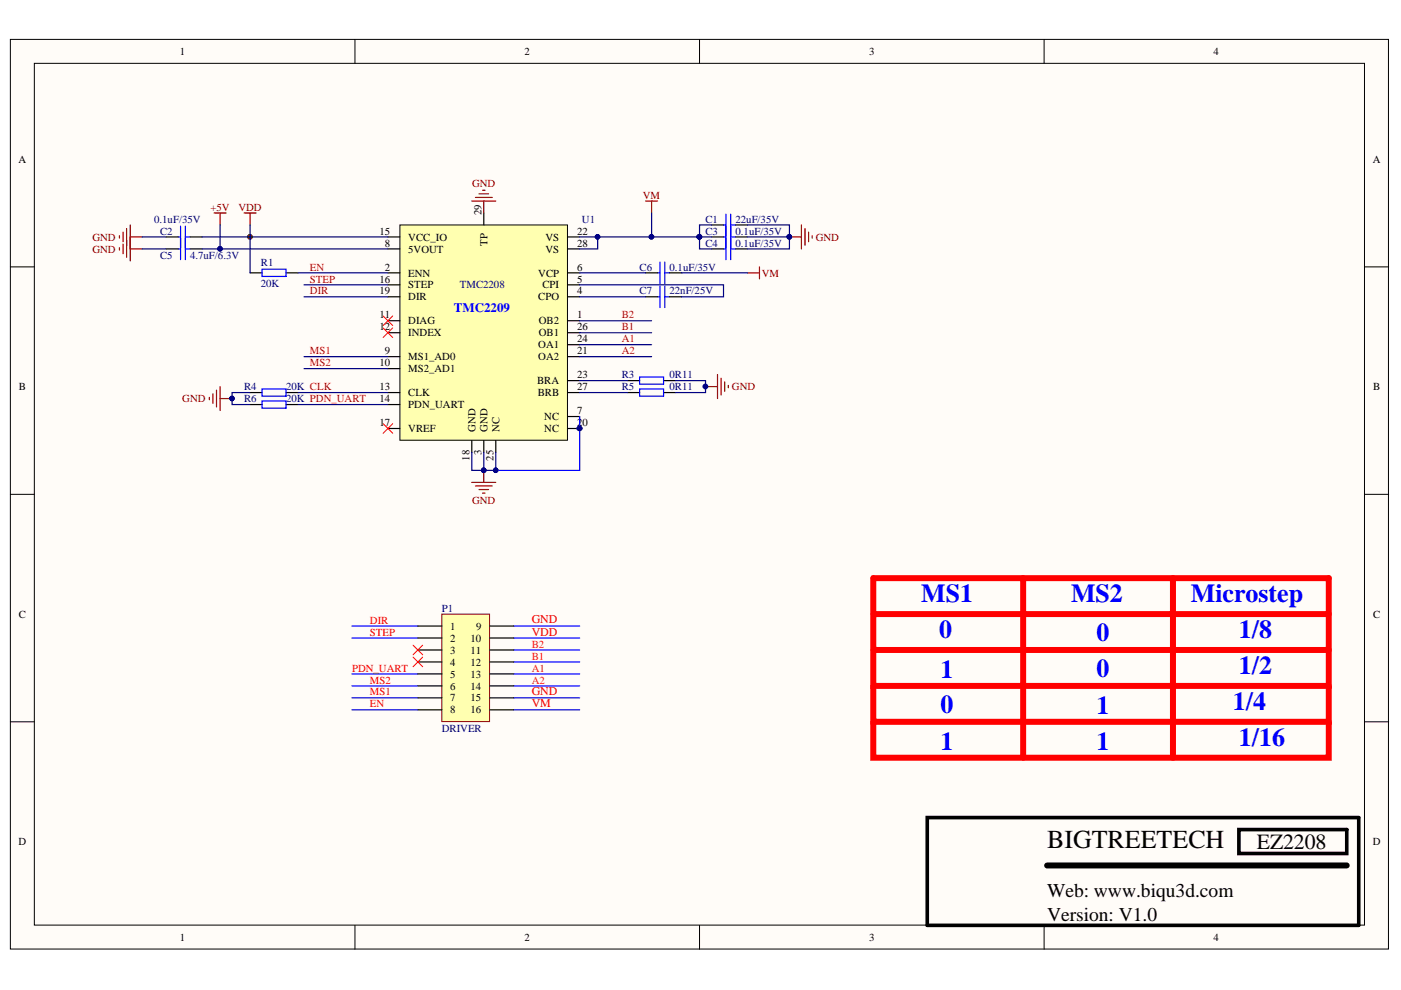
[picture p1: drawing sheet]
<svg xmlns="http://www.w3.org/2000/svg" width="297mm" height="210mm" viewBox="0 0 297 210" stroke-linecap="round" stroke-linejoin="round" font-family="sans-serif">
<g fill="#fffcf8" stroke="#000" stroke-width=".21">
<path d="M2.2 8.4h292.2v192.8h-292.2z"/>
<path d="M7.3 13.4h282v182.7h-282z"/>
</g>
<path d="M75.3 8.4v5M148.3 8.4v5M221.4 8.4v5M2.2 56.6h5.1M289.3 56.6h5.1M2.2 104.8h5.1M289.3 104.8h5.1M2.2 153h5.1M289.3 153h5.1M75.3 196.2v5.1M148.3 196.2v5.1M221.4 196.2v5.1" fill="none" stroke="#000" stroke-width=".21"/>
<g fill="#000080" stroke="#000080" stroke-width=".21">
<circle cx="53" cy="50.2" r=".48"/>
<circle cx="49.2" cy="84.5" r=".48"/>
<circle cx="102.5" cy="99.7" r=".48"/>
<circle cx="167.3" cy="50.2" r=".48"/>
<circle cx="149.6" cy="81.9" r=".48"/>
</g>
<g fill="none" stroke="#00f" stroke-width=".25">
<path d="M37.8 52.8h.5M37.8 50.2h.5M38.3 48v7.1M39.3 48v7.1M39.3 52.8h1M39.3 50.2h1M55.6 57.1h5v1.5h-5zM139.4 57.9h.5M139.9 55.6v4.5M140.9 55.6v4.5M140.9 57.9h1.1M153.4 52.8h.5"/>
<path d="M153.4 50.2h.5M153.4 47.7h.5M153.9 45.4v9.7M154.9 52.8h1M154.9 50.2h1M154.9 45.4v9.7M154.9 47.7h1M135.6 79.9h5.1v1.6h-5.1zM139.4 62.9h.5M139.9 60.6v4.6M140.9 60.6v4.6M140.9 62.9h1.1"/>
<path d="M55.6 82.5h5v1.5h-5zM55.6 85h5v1.5h-5zM135.6 82.5h5.1v1.5h-5.1z"/>
</g>
<g fill="none" stroke="#000" stroke-width=".25">
<path d="M35.2 52.8h2.6M35.2 50.2h2.6M40.3 52.8h2.6M40.3 50.2h2.6M53 57.9h2.6M60.6 57.9h2.6M136.9 57.9h2.5M142 57.9h2.5M150.9 52.8h2.5M150.9 50.2h2.5M150.9 47.7h2.5M155.9 52.8h2.6"/>
<path d="M155.9 50.2h2.6M155.9 47.7h2.6M136.9 62.9h2.5M142 62.9h2.5M53 83.2h2.6M53 85.8h2.6M60.6 83.2h2.6M60.6 85.8h2.6M133.1 83.2h2.5M133.1 80.7h2.5M140.7 83.2h2.5M140.7 80.7h2.5"/>
</g>
<g fill="none" stroke="#800000" stroke-width=".25">
<path d="M25.3 50v.5M25.3 52.5v.5M26.1 49.2v2.1M26.1 51.8v2M26.8 48.5v6.1M27.6 47.7v7.6M27.6 50.2h2.6M27.6 52.8h2.6M45.4 45.2h2.5M46.7 45.2v2.5M51.8 45.2h2.5M53 45.2v2.5"/>
<path d="M136.9 42.6h2.5M138.2 42.6v2.6M158.5 57.9h2.5M161 56.6v2.5M167.4 50.2h2.5M169.9 47.7v5.1M170.7 48.5v3.5M171.4 49.2v2.1M172.2 50v.5M152.1 79.4v5.1M44.4 84.3v.5M45.1 83.5v2"/>
<path d="M45.9 82.7v3.6M46.7 82v5M46.7 84.5h2.5M102.6 99.7v2.6M149.6 82h2.5M152.9 80.2v3.5M153.7 81v2M154.4 81.7v.5M100 102.3h5.1M100.8 103h3.6M101.6 103.8h2M102.3 104.6h.5"/>
</g>
<circle cx="53" cy="50.2" r=".48" fill="#800000" stroke="#800000" stroke-width=".21"/>
<path d="M185.2 122.6h96.5v22.8h-96.5zM185.2 130.2h96.5M185.2 137.8h96.5M216.9 122.6v38.1M248.7 122.6v38.1M185.2 145.4v7.6h96.5v-7.6M185.2 153v7.7h96.5v-7.7" fill="none" stroke="#f00" stroke-width="1.3"/>
<path d="M84.8 47.7h35.5v45.6h-35.5z" fill="#ffffb0" stroke="#000" stroke-width=".21"/>
<g fill="none" stroke="#000" stroke-width=".25">
<path d="M82.2 57.9h2.6M82.2 52.8h2.6M82.2 50.2h2.6M102.6 45.2v2.5M120.4 57.9h2.5M120.4 52.8h2.5M120.4 50.2h2.5M82.2 68h2.6M82.2 62.9h2.6M82.2 60.4h2.6M82.2 75.6h2.6M82.2 78.2h2.6"/>
<path d="M82.2 70.5h2.6M120.4 68h2.5M120.4 62.9h2.5M120.4 60.4h2.5M120.4 75.6h2.5M120.4 70.5h2.5M120.4 73.1h2.5M82.2 83.2h2.6M82.2 85.8h2.6M82.2 90.9h2.6M100 93.4v2.5M102.6 93.4v2.5"/>
<path d="M105.1 93.4v2.5M120.4 88.3h2.5M120.4 83.2h2.5M120.4 90.9h2.5M120.4 80.7h2.5"/>
</g>
<g fill="#000080" stroke="#000080" stroke-width=".21">
<circle cx="122.9" cy="90.8" r=".49"/>
<circle cx="46.6" cy="52.7" r=".48"/>
<circle cx="49.2" cy="84.5" r=".48"/>
<circle cx="102.5" cy="99.7" r=".48"/>
<circle cx="126.7" cy="50.2" r=".48"/>
<circle cx="138.1" cy="50.2" r=".49"/>
<circle cx="148.3" cy="50.2" r=".49"/>
<circle cx="167.3" cy="50.2" r=".48"/>
<circle cx="149.6" cy="81.9" r=".48"/>
<circle cx="105.1" cy="99.7" r=".48"/>
</g>
<path d="M100 42.6h5.1M100.8 41.9h3.6M101.6 41.1h2M102.3 40.3h.5M102.6 42.6v2.6" fill="none" stroke="#800000" stroke-width=".25"/>
<g fill="none" stroke="#000080" stroke-width=".25">
<path d="M30.2 50.2h5M30.2 52.8h5M42.9 50.2h39.3M42.9 52.8h3.8M46.7 47.7v5.1h35.5M53 47.7v10.2M63.2 57.9h19M122.9 50.2h25.4M122.9 57.9h14M126.7 50.2v2.6h-3.8M138.2 45.2v5M144.5 57.9h14"/>
<path d="M148.3 50.2v2.6h2.6M148.3 50.2h2.6M150.9 47.7h-2.6v2.5M158.5 47.7h8.9v5.1h-8.9M158.5 50.2h8.9M64.5 60.4h17.7M64.5 62.9h17.7M64.5 75.6h17.7M64.5 78.2h17.7M122.9 60.4h30.5v2.5h-8.9M122.9 62.9h14M122.9 75.6h15.3"/>
<path d="M122.9 68h15.3M122.9 70.5h15.3M122.9 73.1h15.3M53 83.2h-3.8v2.6h3.8M63.2 83.2h19M63.2 85.8h19M100 95.9v3.8h5.1v-3.8M102.6 95.9v3.8M122.9 83.2h10.2M122.9 80.7h10.2M143.2 80.7h6.4v2.5h-6.4"/>
</g>
<g fill="none" stroke="#00f" stroke-width=".25">
<path d="M74.6 132.7h14M74.6 135.3h14M108.9 132.7h14M108.9 135.3h14M108.9 137.8h14M74.6 150.5h14M74.6 142.9h14M74.6 145.4h14M74.6 148h14M108.9 150.5h14M108.9 140.3h14M108.9 142.9h14"/>
<path d="M108.9 145.4h14M108.9 148h14"/>
</g>
<path d="M81.2 69.5l2.1 2.1M83.3 69.5l-2.1 2.1" fill="none" stroke="#f00" stroke-width=".21"/>
<path d="M93.7 130.2h10.1v22.8h-10.1z" fill="#ffffb0" stroke="#800000" stroke-width=".21"/>
<g fill="none" stroke="#000" stroke-width=".25">
<path d="M88.6 132.7h5.1M88.6 135.3h5.1M88.6 137.8h5.1M103.8 132.7h5.1M103.8 135.3h5.1M103.8 137.8h5.1M88.6 140.3h5.1M88.6 142.9h5.1M88.6 145.4h5.1M88.6 148h5.1M88.6 150.5h5.1M103.8 140.3h5.1"/>
<path d="M103.8 142.9h5.1M103.8 145.4h5.1M103.8 148h5.1M103.8 150.5h5.1"/>
</g>
<path d="M81.2 67l2.1 2M83.3 67l-2.1 2M81.2 89.8l2.1 2.1M83.3 89.8l-2.1 2.1M87.6 139.3l2 2.1M87.6 136.8l2 2M89.6 139.3l-2 2.1M89.6 136.8l-2 2" fill="none" stroke="#f00" stroke-width=".21"/>
<path d="M196.6 173.3h91.5v22.9h-91.5zM262.7 175.9h22.8v5.1h-22.8z" fill="none" stroke="#000" stroke-width=".76"/>
<path d="M222 183.5h63.5" fill="none" stroke="#000" stroke-width="1.3"/>
<path d="M122.9 88.3v11.4h-17.8" fill="none" stroke="#00f" stroke-width=".25"/>
<g fill="#000080" stroke="#000080" stroke-width=".21">
<circle cx="122.9" cy="90.8" r=".49"/>
<circle cx="105.1" cy="99.7" r=".48"/>
</g>
<g font-size="5.5" fill="#00f">
<text x="195.3" y="127.7">MS1</text>
<text x="227.1" y="127.7">MS2</text>
<text x="252.5" y="127.7">Microstep</text>
<text x="199.1" y="135.3">0</text>
<text x="232.4" y="135.8">0</text>
<text x="262.7" y="135.3">1/8</text>
<text x="199.4" y="143.7">1</text>
<text x="232.4" y="143.5">0</text>
<text x="262.7" y="143">1/2</text>
<text x="199.4" y="151.1">0</text>
<text x="232.4" y="151.3">1</text>
<text x="261.4" y="150.6">1/4</text>
<text x="199.4" y="158.9">1</text>
<text x="232.4" y="158.9">1</text>
<text x="262.7" y="158.2">1/16</text>
</g>
<text font-size="5.5" x="222" y="179.8">BIGTREETECH</text>
<text font-size="4.6" x="266.5" y="180">EZ2208</text>
<g font-size="4.1">
<text x="222" y="190.2">Web: www.biqu3d.com</text>
<text x="222" y="195.3">Version: V1.0</text>
</g>
<text font-size="2.7" fill="#00f" x="96.2" y="66.2">TMC2209</text>
<g font-size="2.5" fill="#f00">
<text x="112.7" y="132.2">GND</text>
<text x="112.7" y="134.7">VDD</text>
<text x="112.7" y="150">VM</text>
<text x="112.7" y="147.4">GND</text>
</g>
<g font-size="2.3">
<text x="38.1" y="11.7">1</text>
<text x="111.2" y="11.7">2</text>
<text x="184.3" y="11.7">3</text>
<text x="257.3" y="11.7">4</text>
<text x="3.9" y="34.5">A</text>
<text x="291.1" y="34.5">A</text>
<text x="102.1" y="45.7" transform="rotate(-90 102.1 45.7)">29</text>
<text x="80.5" y="49.7">15</text>
<text x="81.6" y="52.3">8</text>
<text x="86.6" y="53.6">5VOUT</text>
<text x="86.6" y="51">VCC_IO</text>
<text x="103.3" y="52.2" transform="rotate(-90 103.3 52.2)">TP</text>
<text x="115.7" y="51">VS</text>
<text x="115.7" y="53.6">VS</text>
<text x="122.4" y="49.7">22</text>
<text x="122.4" y="52.3">28</text>
<text x="80.5" y="59.9">16</text>
<text x="81.6" y="57.4">2</text>
<text x="86.6" y="58.6">ENN</text>
<text x="114.1" y="58.6">VCP</text>
<text x="122.4" y="59.9">5</text>
<text x="122.4" y="57.4">6</text>
<text x="80.5" y="62.4">19</text>
<text x="86.6" y="61.2">STEP</text>
<text x="86.6" y="63.7">DIR</text>
<text x="114.1" y="63.7">CPO</text>
<text x="115" y="61.2">CPI</text>
<text x="122.4" y="62.4">4</text>
<text x="80.5" y="67.5">11</text>
<text x="80.5" y="70">12</text>
<text x="86.6" y="68.8">DIAG</text>
<text x="86.6" y="71.3">INDEX</text>
<text x="114.3" y="68.8">OB2</text>
<text x="114.3" y="71.3">OB1</text>
<text x="122.4" y="67.5">1</text>
<text x="122.4" y="70">26</text>
<text x="80.5" y="77.7">10</text>
<text x="81.6" y="75.1">9</text>
<text x="86.6" y="76.4">MS1_AD0</text>
<text x="114.1" y="76.4">OA2</text>
<text x="114.1" y="73.8">OA1</text>
<text x="122.4" y="75.1">21</text>
<text x="122.4" y="72.6">24</text>
<text x="4" y="82.8">B</text>
<text x="80.5" y="82.8">13</text>
<text x="86.6" y="78.9">MS2_AD1</text>
<text x="113.9" y="81.5">BRA</text>
<text x="122.4" y="80.2">23</text>
<text x="122.4" y="82.8">27</text>
<text x="291.1" y="82.8">B</text>
<text x="80.5" y="85.3">14</text>
<text x="86.6" y="84">CLK</text>
<text x="86.6" y="86.6">PDN_UART</text>
<text x="114" y="84">BRB</text>
<text x="115.4" y="89.1">NC</text>
<text x="122.4" y="87.8">7</text>
<text x="80.5" y="90.4">17</text>
<text x="86.6" y="91.6">VREF</text>
<text x="100.8" y="91.6" transform="rotate(-90 100.8 91.6)">GND</text>
<text x="103.3" y="91.6" transform="rotate(-90 103.3 91.6)">GND</text>
<text x="105.9" y="91.6" transform="rotate(-90 105.9 91.6)">NC</text>
<text x="115.4" y="91.6">NC</text>
<text x="122.4" y="90.4">20</text>
<text x="99.5" y="97.7" transform="rotate(-90 99.5 97.7)">18</text>
<text x="102.1" y="96.6" transform="rotate(-90 102.1 96.6)">3</text>
<text x="104.6" y="97.7" transform="rotate(-90 104.6 97.7)">25</text>
<text x="4" y="131">C</text>
<text x="291.1" y="131">C</text>
<text x="95.4" y="133.5">1</text>
<text x="95.4" y="136.1">2</text>
<text x="99.8" y="136.1">10</text>
<text x="100.9" y="133.5">9</text>
<text x="95.4" y="138.6">3</text>
<text x="95.4" y="141.1">4</text>
<text x="95.4" y="143.7">5</text>
<text x="99.8" y="138.6">11</text>
<text x="99.8" y="141.1">12</text>
<text x="99.8" y="143.7">13</text>
<text x="95.4" y="146.2">6</text>
<text x="95.4" y="148.7">7</text>
<text x="99.8" y="146.2">14</text>
<text x="99.8" y="148.7">15</text>
<text x="95.4" y="151.3">8</text>
<text x="99.8" y="151.3">16</text>
<text x="3.9" y="179.2">D</text>
<text x="291.1" y="179.2">D</text>
<text x="38.1" y="199.5">1</text>
<text x="111.2" y="199.5">2</text>
<text x="184.3" y="199.5">3</text>
<text x="257.3" y="199.5">4</text>
</g>
<g font-size="2.3" fill="#800000">
<text x="100.1" y="39.6">GND</text>
<text x="44.6" y="44.7">+5V</text>
<text x="50.5" y="44.7">VDD</text>
<text x="136.3" y="42.1">VM</text>
<text x="19.6" y="51">GND</text>
<text x="19.6" y="53.6">GND</text>
<text x="172.9" y="51">GND</text>
<text x="161.5" y="58.6">VM</text>
<text x="155.2" y="82.8">GND</text>
<text x="38.6" y="85.3">GND</text>
<text x="100.1" y="106.9">GND</text>
</g>
<g font-size="2.3" fill="#000080">
<text x="32.7" y="47.2">0.1uF/35V</text>
<text x="123.4" y="47.2">U1</text>
<text x="149.6" y="47.2">C1</text>
<text x="156" y="47.2">22uF/35V</text>
<text x="34" y="49.7">C2</text>
<text x="149.6" y="49.7">C3</text>
<text x="149.6" y="52.3">C4</text>
<text x="156" y="49.7">0.1uF/35V</text>
<text x="156" y="52.3">0.1uF/35V</text>
<text x="34" y="54.8">C5</text>
<text x="40.3" y="54.8">4.7uF/6.3V</text>
<text x="55.3" y="56.4">R1</text>
<text x="135.6" y="57.4">C6</text>
<text x="142" y="57.4">0.1uF/35V</text>
<text x="55.3" y="60.9">20K</text>
<text x="97.5" y="61.2">TMC2208</text>
<text x="135.6" y="62.4">C7</text>
<text x="142" y="62.4">22nF/25V</text>
<text x="51.8" y="82.8">R4</text>
<text x="60.6" y="82.8">20K CLK</text>
<text x="131.8" y="80.2">R3</text>
<text x="131.8" y="82.8">R5</text>
<text x="142" y="80.2">0R11</text>
<text x="142" y="82.8">0R11</text>
<text x="51.8" y="85.3">R6</text>
<text x="60.6" y="85.3">20K PDN_UART</text>
<text x="93.7" y="129.7">P1</text>
<text x="93.7" y="155.1">DRIVER</text>
</g>
<g font-size="2.3" fill="#bf0000">
<text x="65.7" y="57.4">EN</text>
<text x="65.7" y="59.9">STEP</text>
<text x="65.7" y="62.4">DIR</text>
<text x="65.7" y="75.1">MS1</text>
<text x="65.7" y="77.7">MS2</text>
</g>
<g font-size="2.3" fill="#a50021">
<text x="131.8" y="70">B1</text>
<text x="131.8" y="67.5">B2</text>
<text x="131.8" y="75.1">A2</text>
<text x="131.8" y="72.6">A1</text>
</g>
<g font-size="2.3" fill="#f00">
<text x="78.4" y="134.8">STEP</text>
<text x="78.4" y="132.3">DIR</text>
<text x="74.6" y="142.4">PDN_UART</text>
<text x="78.4" y="150">EN</text>
<text x="78.4" y="147.5">MS1</text>
<text x="78.4" y="144.9">MS2</text>
</g>
<g font-size="2.3" fill="#ee0e22">
<text x="112.7" y="137.3">B2</text>
<text x="112.7" y="139.9">B1</text>
<text x="112.7" y="142.4">A1</text>
<text x="112.7" y="144.9">A2</text>
</g>
</svg>
